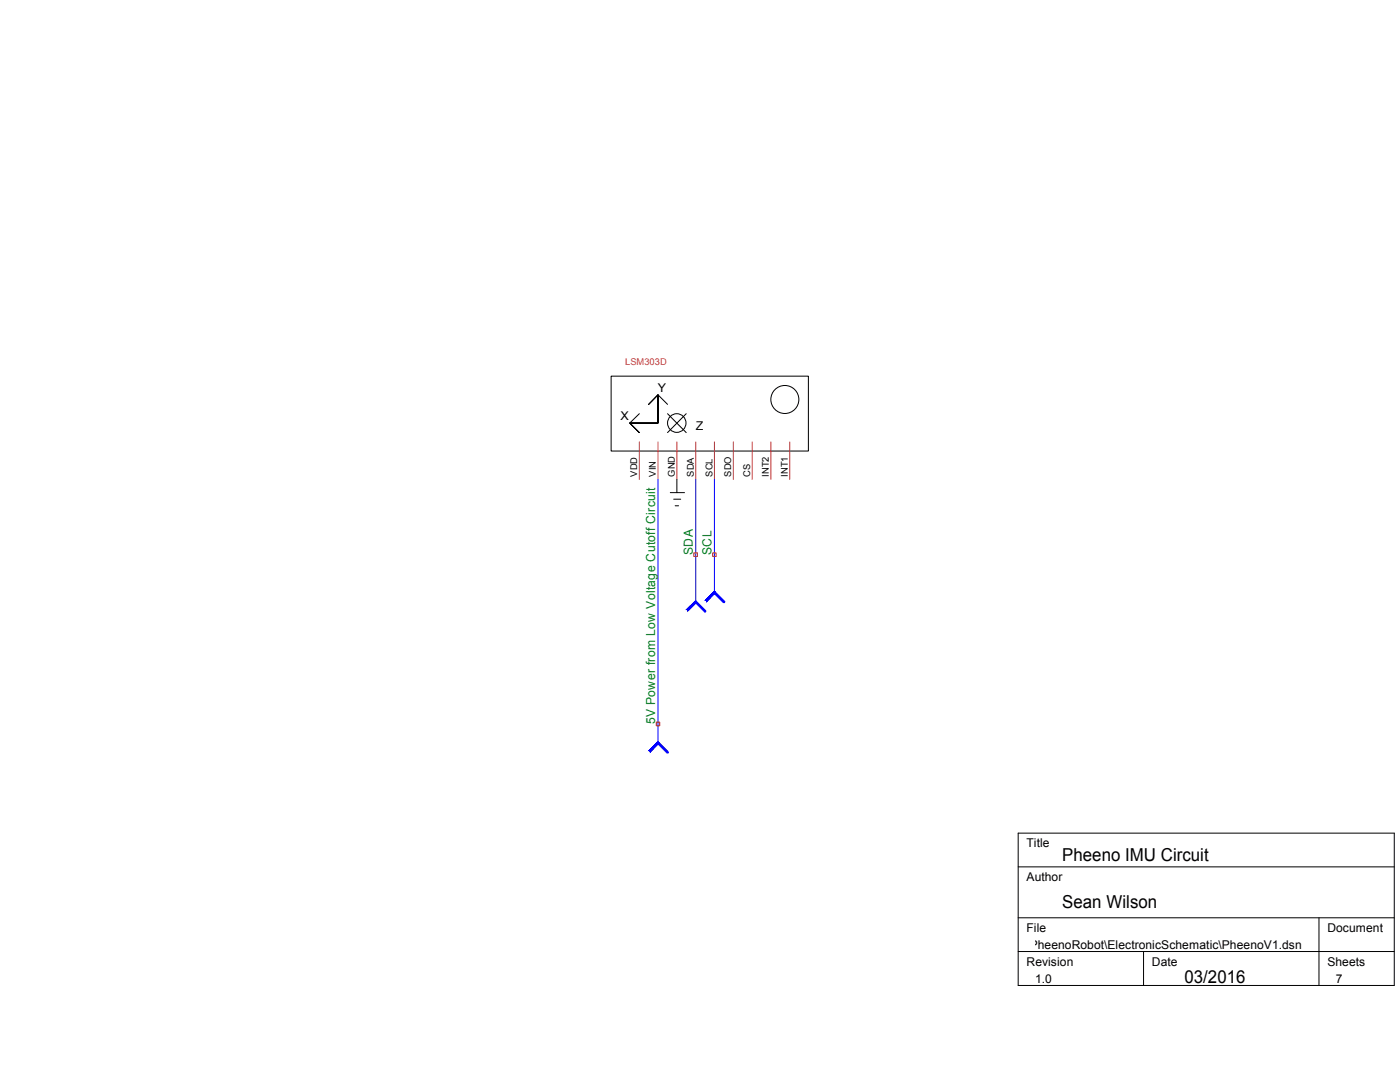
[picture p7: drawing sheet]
<svg xmlns="http://www.w3.org/2000/svg" width="279mm" height="216mm" viewBox="0 0 279 216" stroke-linecap="round" stroke-linejoin="round" font-family="sans-serif">
<g fill="none" stroke="#000" stroke-width=".2">
<path d="M122 75.1h39.3v14.9h-39.3zM131.3 78.8l-1.8 1.9 1.8-1.9 1.9 1.9M125.7 84.4h5.6v-5.6v5.6zM127.6 82.5l-1.9 1.9 1.9 1.9-1.9-1.9M133.2 82.5l3.7 3.8M133.8 98.3h2.8M134.5 99.6h1.3M135.1 95.7v2.6M136.9 82.5l-3.7 3.8M134.7 100.9h.7M203.2 166.2h75.1v30.4h-75.1zM203.2 173h75.1"/>
<path d="M203.2 183.1h75.1M203.2 189.9h75.1M228.2 189.9v6.7M263.2 183.1v13.5"/>
<circle cx="156.6" cy="79.7" r="2.79"/>
<circle cx="135.1" cy="84.4" r="1.85"/>
</g>
<path d="M127.6 88.2v7.5M131.3 88.2v7.5M135.1 88.2v7.5M138.9 88.2v7.5M142.6 88.2v7.5M146.3 88.2v7.5M150.1 88.2v7.5M153.8 88.2v7.5M157.6 88.2v7.5" fill="none" stroke="#c04040" stroke-width=".2"/>
<path d="M131.3 95.7v52.5M138.9 95.7v24.4M142.6 95.7v22.5" fill="none" stroke="#00f" stroke-width=".2"/>
<path d="M142.6 118.2l-1.9 1.9 1.9-1.9 1.9 1.9M138.9 120.1l-2 1.9 2-1.9 1.8 1.9M131.3 148.2l-1.8 1.9 1.8-1.9 1.9 1.9" fill="none" stroke="#00f" stroke-width=".55"/>
<path d="M138.5 110.3h.7v.7h-.7zM142.2 110.3h.7v.7h-.7zM131 144.1h.7v.7h-.7z" fill="none" stroke="#f00" stroke-width=".2"/>
<g font-size="3.6">
<text x="212" y="171.8">Pheeno IMU Circuit</text>
<text x="212" y="181.2">Sean Wilson</text>
<text x="236.4" y="196.2">03/2016</text>
</g>
<g font-size="2.5" fill="#008020">
<text x="138.3" y="110.7" transform="rotate(-90 138.3 110.7)">SDA</text>
<text x="142" y="110.7" transform="rotate(-90 142 110.7)">SCL</text>
<text x="130.8" y="144.5" transform="rotate(-90 130.8 144.5)">5V Power from Low Voltage Cutoff Circuit</text>
</g>
<g font-size="2.4">
<text x="123.8" y="83.9">X</text>
<text x="131.3" y="78.2">Y</text>
<text x="138.8" y="85.8">Z</text>
<text x="204.9" y="169.1">Title</text>
<text x="204.9" y="175.8">Author</text>
<text x="204.9" y="185.9">File</text>
<text x="264.9" y="185.9">Document</text>
<text x="154.9" y="189.3">E:\SeanResearch\PheenoRobot\GitRepository\PheenoRobot\ElectronicSchematic\PheenoV1.dsn</text>
<text x="204.9" y="192.7">Revision</text>
<text x="206.6" y="196.1">1.0</text>
<text x="229.9" y="192.7">Date</text>
<text x="264.9" y="192.7">Sheets</text>
<text x="266.6" y="196.1">7</text>
</g>
<text font-size="1.9" fill="#c04040" x="124.8" y="72.8">LSM303D</text>
<g font-size="1.9">
<text x="127.2" y="95.1" transform="rotate(-90 127.2 95.1)">VDD</text>
<text x="130.9" y="95.1" transform="rotate(-90 130.9 95.1)">VIN</text>
<text x="134.7" y="95.1" transform="rotate(-90 134.7 95.1)">GND</text>
<text x="138.4" y="95.1" transform="rotate(-90 138.4 95.1)">SDA</text>
<text x="142.2" y="95.1" transform="rotate(-90 142.2 95.1)">SCL</text>
<text x="145.9" y="95.1" transform="rotate(-90 145.9 95.1)">SDO</text>
<text x="149.7" y="95.1" transform="rotate(-90 149.7 95.1)">CS</text>
<text x="153.4" y="95.1" transform="rotate(-90 153.4 95.1)">INT2</text>
<text x="157.2" y="95.1" transform="rotate(-90 157.2 95.1)">INT1</text>
</g>
</svg>
